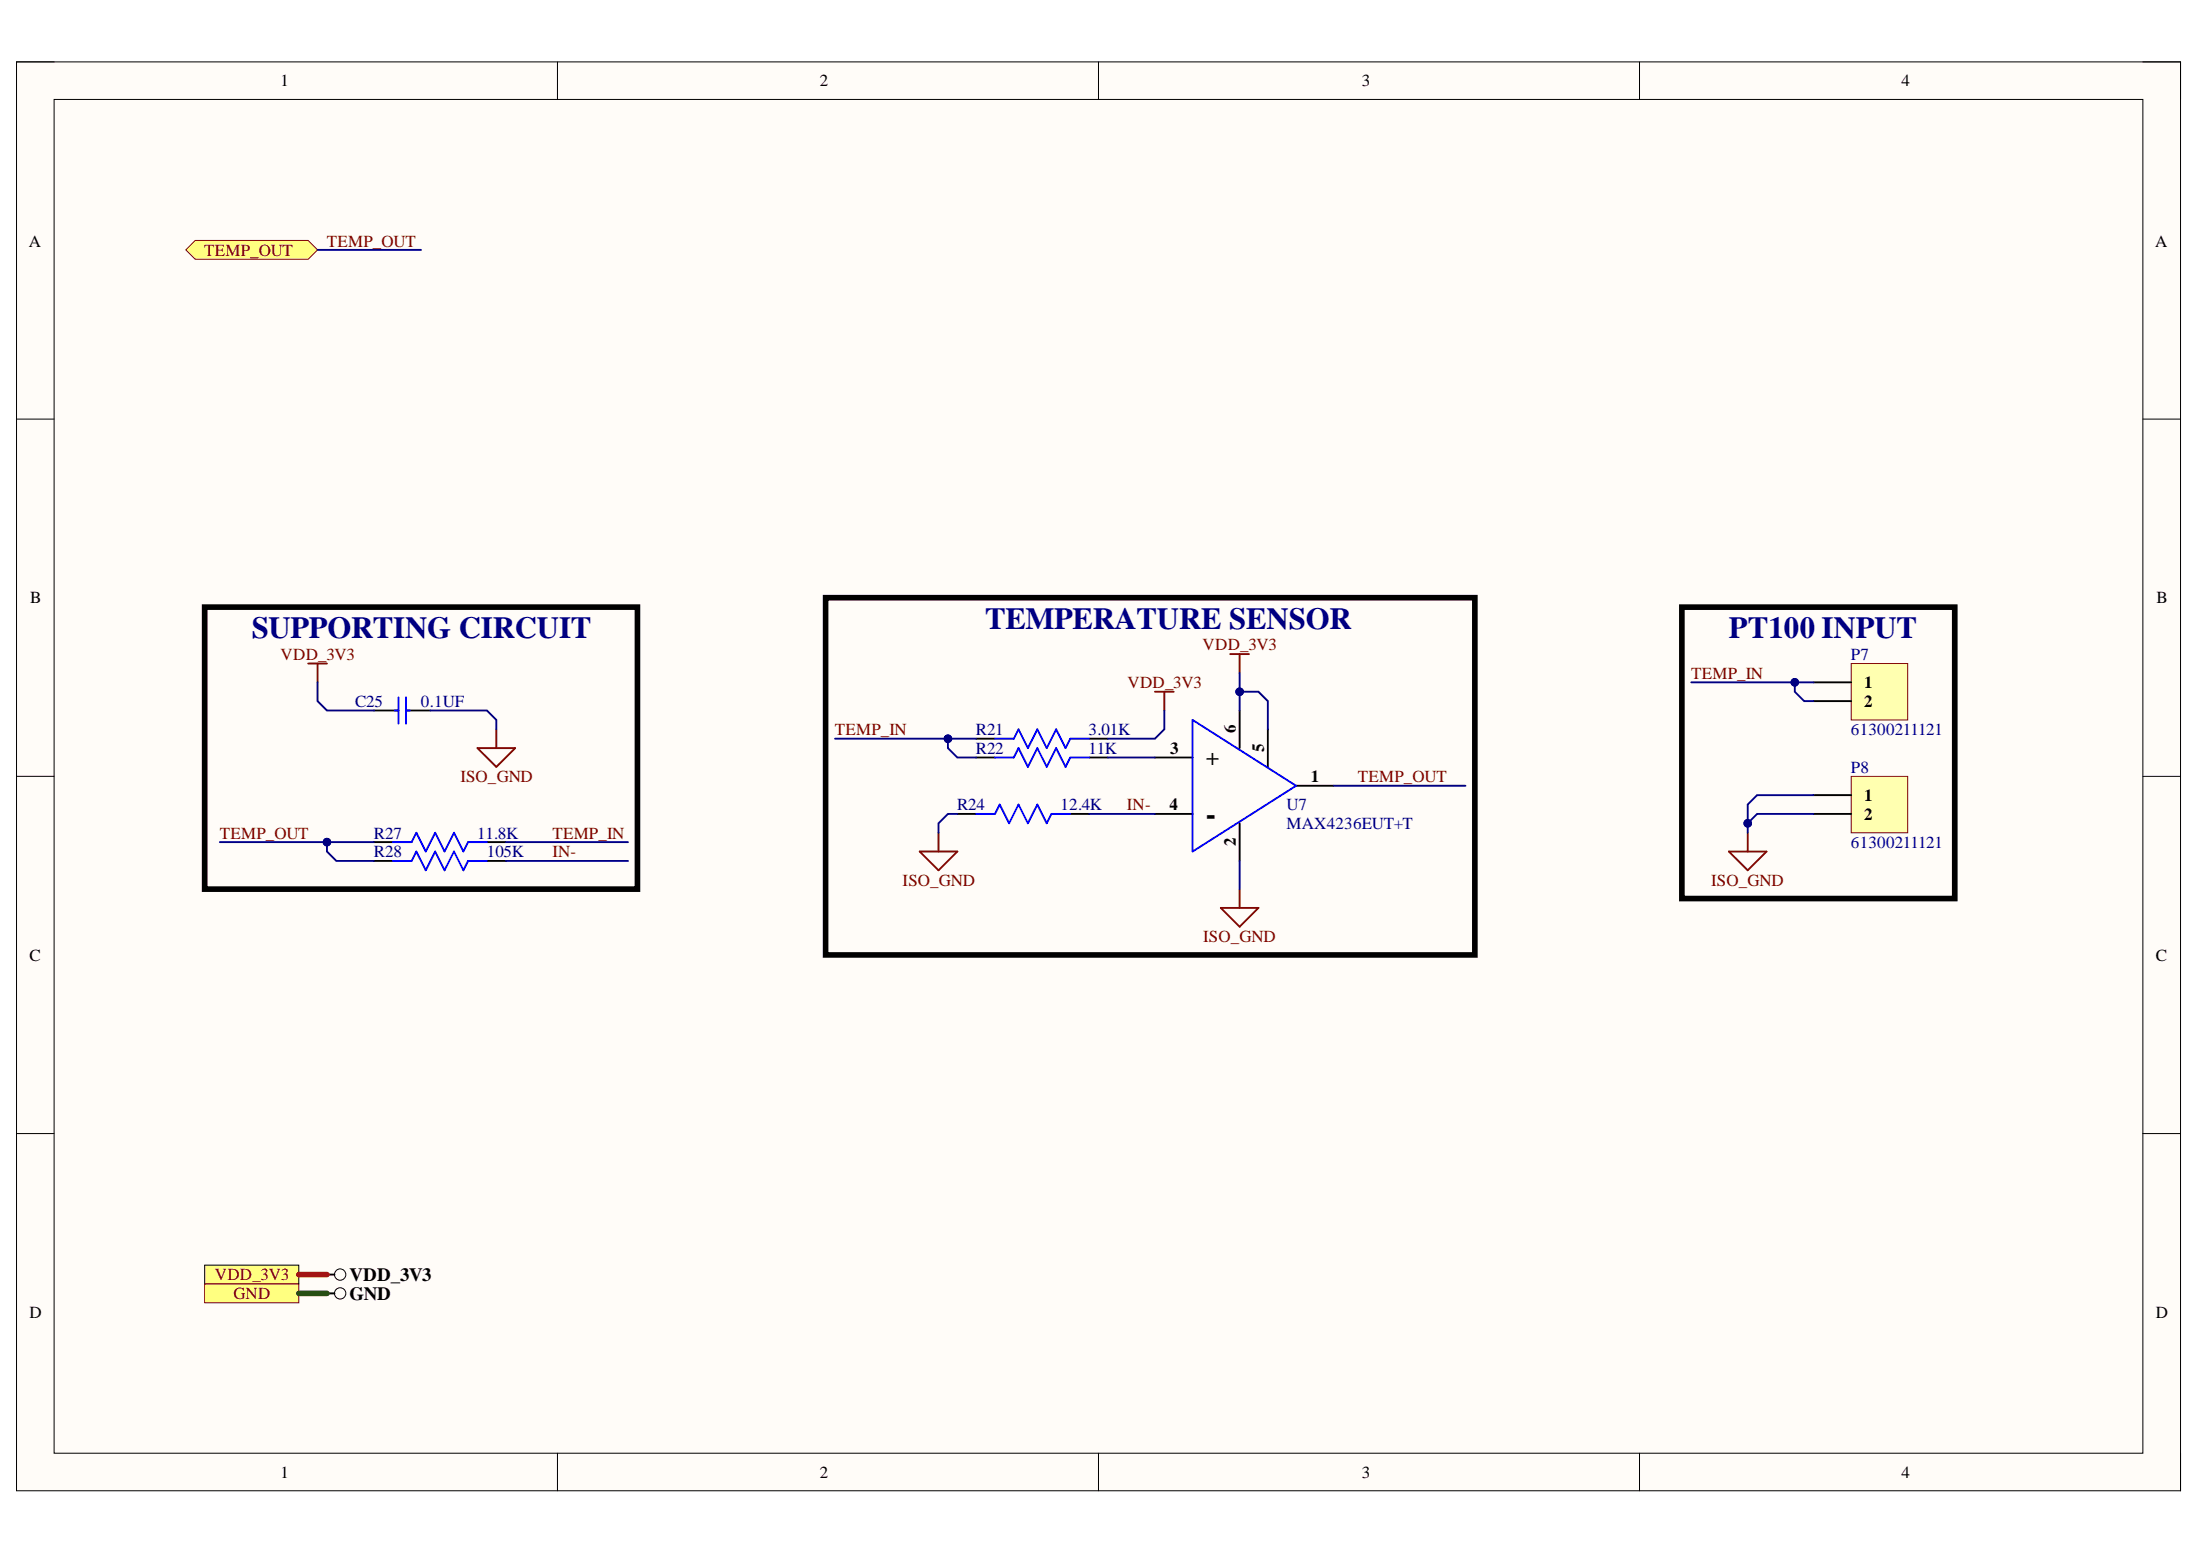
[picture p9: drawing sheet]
<svg xmlns="http://www.w3.org/2000/svg" width="297mm" height="210mm" viewBox="0 0 297 210" stroke-linecap="round" stroke-linejoin="round" font-family="sans-serif">
<path d="M2.2 8.4h292.2v192.8h-292.2z" fill-rule="evenodd" fill="#fffcf8"/>
<path d="M2.2 8.4h292.2v192.8h-292.2z" fill="none" stroke="#000" stroke-width=".14"/>
<path d="M7.3 13.4h282v182.8h-282z" fill-rule="evenodd" fill="#fffcf8"/>
<g fill="none" stroke="#000" stroke-width=".14">
<path d="M2.2 8.3h5.1M7.3 13.4h282v182.8h-282zM75.3 8.3v5.1M148.3 8.3v5.1M221.4 8.4v5M289.3 8.4h5.1v5M2.2 56.6h5.1M289.3 56.6h5.1M2.2 104.8h5.1M289.3 104.8h5.1M2.2 153h5.1M289.3 153h5.1"/>
<path d="M75.3 196.2v5M148.3 196.2v5M221.4 196.2v5M294.4 196.2v5"/>
</g>
<path d="M249.9 89.6h7.7v7.6h-7.7z" fill-rule="evenodd" fill="#ffffb0"/>
<path d="M249.9 89.6h7.7v7.6h-7.7z" fill="none" stroke="#800000" stroke-width=".14"/>
<path d="M244.9 92.1h5M244.9 94.6h5" fill="none" stroke="#000" stroke-width=".25"/>
<path d="M249.9 104.8h7.7v7.6h-7.7z" fill-rule="evenodd" fill="#ffffb0"/>
<path d="M249.9 104.8h7.7v7.6h-7.7z" fill="none" stroke="#800000" stroke-width=".14"/>
<path d="M244.9 107.3h5M244.9 109.9h5" fill="none" stroke="#000" stroke-width=".25"/>
<path d="M155.9 93.4h2.6M157.2 93.4v2.5M166.1 88.3h2.5M167.4 88.3v2.5" fill="none" stroke="#800000" stroke-width=".25"/>
<path d="M27.6 170.8h12.7v2.5h-12.7z" fill-rule="evenodd" fill="#ffff80"/>
<g fill="none" stroke="#000" stroke-width=".14">
<path d="M27.6 170.8h12.7v2.5h-12.7z"/>
<circle cx="45.9" cy="172.1" r=".76"/>
</g>
<path d="M44.1 172.1h1.1" fill="none" stroke="#000" stroke-width=".25"/>
<path d="M27.6 173.3h12.7v2.6h-12.7z" fill-rule="evenodd" fill="#ffff80"/>
<path d="M27.6 173.3h12.7v2.6h-12.7z" fill="none" stroke="#800000" stroke-width=".14"/>
<circle cx="45.9" cy="174.6" r=".76" fill="none" stroke="#000" stroke-width=".14"/>
<g fill="none" stroke="#000" stroke-width=".25">
<path d="M131.8 99.7h2.5M147 99.7h2.6M167.4 95.9v5.1M171.2 98.4v5.1M129.3 109.9h2.5M131.8 102.3h2.5M144.5 109.9h2.5M147 102.3h2.6M155.9 102.3h5.1M155.9 109.9h5.1M167.4 111.1v5.1M175 106.1h5.1"/>
<path d="M44.1 174.6h1.1"/>
</g>
<path d="M134.3 99.7h2.6l.6-1.3 1.3 2.6 1.3-2.6 1.2 2.6 1.3-2.6 1.3 2.6 .6-1.3h2.5M161 97.2l14 8.9-14 8.8zM131.8 109.9h2.5l.7-1.3 1.2 2.5 1.3-2.5 1.3 2.5 1.3-2.5 1.2 2.5 .7-1.2h2.5M134.3 102.3h2.6l.6-1.3 1.3 2.5 1.3-2.5 1.2 2.5 1.3-2.5 1.3 2.5 .6-1.2h2.5" fill="none" stroke="#00f" stroke-width=".25"/>
<path d="M26.4 32.5h15.2l1.3 1.2-1.3 1.3h-15.2l-1.3-1.3z" fill-rule="evenodd" fill="#ffff80"/>
<path d="M26.4 32.5h15.2l1.3 1.2-1.3 1.3h-15.2l-1.3-1.3z" fill="none" stroke="#800000" stroke-width=".14"/>
<path d="M41.6 89.6h2.5M42.9 89.6v2.5M67 98.4v2.6M64.5 101h5.1l-2.6 2.5zM124.2 114.9h5.1l-2.6 2.6zM126.7 112.4v2.5M233.4 114.9h5.1l-2.5 2.6zM236 112.4v2.5M164.8 122.6h5.1l-2.5 2.5zM167.4 120v2.6" fill="none" stroke="#800000" stroke-width=".25"/>
<path d="M50.5 95.9h3.3M54.8 95.9h3.3M50.5 113.7h2.5M50.5 116.2h2.5M65.7 113.7h2.6M65.7 116.2h2.6" fill="none" stroke="#000" stroke-width=".25"/>
<path d="M53.3 95.9h.5M53.8 94.1v3.6M54.8 94.1v3.6M54.8 95.9h.5M53 113.7h2.6l.6-1.3 1.3 2.5 1.3-2.5 1.2 2.5 1.3-2.5 1.3 2.5 .6-1.2h2.5M53 116.2h2.6l.6-1.3 1.3 2.6 1.3-2.6 1.2 2.6 1.3-2.6 1.3 2.6 .6-1.3h2.5" fill="none" stroke="#00f" stroke-width=".25"/>
<path d="M27.6 82h58.5v38h-58.5zM111.5 80.7h87.6v48.2h-87.6zM227.1 82h36.8v39.3h-36.8z" fill="none" stroke="#000" stroke-width=".76"/>
<path d="M29.7 113.7h14.4" fill="none" stroke="#000080" stroke-width=".25"/>
<circle cx="44.1" cy="113.7" r=".51" fill="#000080"/>
<circle cx="44.1" cy="113.7" r=".51" fill="none" stroke="#000080" stroke-width=".14"/>
<path d="M40.3 174.6h3.8" fill="none" stroke="#274e13" stroke-width=".76"/>
<path d="M40.3 172.1h3.8" fill="none" stroke="#f00" stroke-width=".76"/>
<path d="M42.9 33.7h13.9M42.9 92.1v2.5l1.2 1.3h6.4M50.5 113.7h-6.4v1.2l1.3 1.3h5.1" fill="none" stroke="#000080" stroke-width=".25"/>
<circle cx="44.1" cy="113.7" r=".51" fill="#000080"/>
<circle cx="44.1" cy="113.7" r=".51" fill="none" stroke="#000080" stroke-width=".14"/>
<path d="M58.1 95.9h7.6l1.3 1.3v1.2M128 99.7v1.3l1.3 1.3h2.5M68.3 116.2h16.5M68.3 113.7h16.5M129.3 109.9h-1.3l-1.3 1.2v1.3" fill="none" stroke="#000080" stroke-width=".25"/>
<circle cx="128" cy="99.7" r=".51" fill="#000080"/>
<circle cx="128" cy="99.7" r=".51" fill="none" stroke="#000080" stroke-width=".14"/>
<path d="M157.2 95.9v2.5l-1.3 1.3h-6.3M167.4 93.4h2.5l1.3 1.2v3.8M147 109.9h8.9M149.6 102.3h6.3" fill="none" stroke="#000080" stroke-width=".25"/>
<circle cx="167.4" cy="93.4" r=".51" fill="#000080"/>
<circle cx="167.4" cy="93.4" r=".51" fill="none" stroke="#000080" stroke-width=".14"/>
<path d="M228.4 92.1h16.5M180.1 106.1h17.8" fill="none" stroke="#000080" stroke-width=".25"/>
<circle cx="242.3" cy="92.1" r=".51" fill="#000080"/>
<circle cx="242.3" cy="92.1" r=".51" fill="none" stroke="#000080" stroke-width=".14"/>
<path d="M244.9 109.9h-7.7l-1.2 1.2v1.3" fill="none" stroke="#000080" stroke-width=".25"/>
<circle cx="236" cy="111.1" r=".51" fill="#000080"/>
<circle cx="236" cy="111.1" r=".51" fill="none" stroke="#000080" stroke-width=".14"/>
<path d="M244.9 107.3h-7.7l-1.2 1.3v2.5" fill="none" stroke="#000080" stroke-width=".25"/>
<circle cx="236" cy="111.1" r=".51" fill="#000080"/>
<circle cx="236" cy="111.1" r=".51" fill="none" stroke="#000080" stroke-width=".14"/>
<path d="M242.3 92.1v1.3l1.3 1.2h1.3" fill="none" stroke="#000080" stroke-width=".25"/>
<circle cx="242.3" cy="92.1" r=".51" fill="#000080"/>
<circle cx="242.3" cy="92.1" r=".51" fill="none" stroke="#000080" stroke-width=".14"/>
<path d="M167.4 90.8v5.1M167.4 116.2v3.8" fill="none" stroke="#000080" stroke-width=".25"/>
<circle cx="167.4" cy="93.4" r=".51" fill="#000080"/>
<circle cx="167.4" cy="93.4" r=".51" fill="none" stroke="#000080" stroke-width=".14"/>
<path d="M112.7 99.7h19.1" fill="none" stroke="#000080" stroke-width=".25"/>
<circle cx="128" cy="99.7" r=".51" fill="#000080"/>
<circle cx="128" cy="99.7" r=".51" fill="none" stroke="#000080" stroke-width=".14"/>
<g font-size="4.1" fill="#000080">
<text x="34" y="86.2">SUPPORTING CIRCUIT</text>
<text x="133" y="84.9">TEMPERATURE SENSOR</text>
<text x="233.4" y="86.2">PT100 INPUT</text>
</g>
<text font-size="4.1" x="162.8" y="111.3">-</text>
<text font-size="3.2" x="162.8" y="103.3">+</text>
<g font-size="2.5">
<text x="47.2" y="172.9">VDD_3V3</text>
<text x="47.2" y="175.5">GND</text>
</g>
<g font-size="2.3">
<text x="37.9" y="11.7">1</text>
<text x="110.7" y="11.7">2</text>
<text x="183.9" y="11.7">3</text>
<text x="256.8" y="11.7">4</text>
<text x="3.9" y="33.3">A</text>
<text x="291" y="33.3">A</text>
<text x="4.1" y="81.4">B</text>
<text x="291.2" y="81.4">B</text>
<text x="251.7" y="92.9">1</text>
<text x="251.7" y="95.5">2</text>
<text x="158" y="101.8">3</text>
<text x="166.9" y="98.9" transform="rotate(-90 166.9 98.9)">6</text>
<text x="170.7" y="101.5" transform="rotate(-90 170.7 101.5)">5</text>
<text x="177" y="105.6">1</text>
<text x="157.9" y="109.4">4</text>
<text x="251.7" y="108.1">1</text>
<text x="251.7" y="110.7">2</text>
<text x="166.9" y="114.2" transform="rotate(-90 166.9 114.2)">2</text>
<text x="4" y="129.7">C</text>
<text x="291.1" y="129.7">C</text>
<text x="4" y="177.9">D</text>
<text x="291.1" y="177.9">D</text>
<text x="37.9" y="199.5">1</text>
<text x="110.7" y="199.5">2</text>
<text x="183.9" y="199.5">3</text>
<text x="256.8" y="199.5">4</text>
</g>
<g font-size="2.3" fill="#800000">
<text x="27.6" y="34.6">TEMP_OUT</text>
<text x="44.1" y="33.3">TEMP_OUT</text>
<text x="37.9" y="89.1">VDD_3V3</text>
<text x="162.4" y="87.8">VDD_3V3</text>
<text x="152.2" y="92.9">VDD_3V3</text>
<text x="228.3" y="91.7">TEMP_IN</text>
<text x="112.7" y="99.3">TEMP_IN</text>
<text x="62.2" y="105.6">ISO_GND</text>
<text x="183.3" y="105.6">TEMP_OUT</text>
<text x="29.7" y="113.2">TEMP_OUT</text>
<text x="74.6" y="113.2">TEMP_IN</text>
<text x="152.1" y="109.4">IN-</text>
<text x="74.6" y="115.7">IN-</text>
<text x="121.9" y="119.5">ISO_GND</text>
<text x="231" y="119.5">ISO_GND</text>
<text x="162.5" y="127.1">ISO_GND</text>
<text x="29" y="172.8">VDD_3V3</text>
<text x="31.5" y="175.4">GND</text>
</g>
<g font-size="2.3" fill="#000080">
<text x="249.9" y="89.1">P7</text>
<text x="48" y="95.5">C25</text>
<text x="56.8" y="95.5">0.1UF</text>
<text x="131.8" y="99.3">R21</text>
<text x="131.8" y="101.8">R22</text>
<text x="147" y="99.3">3.01K</text>
<text x="147" y="101.8">11K</text>
<text x="249.9" y="99.3">61300211121</text>
<text x="249.9" y="104.3">P8</text>
<text x="50.5" y="113.2">R27</text>
<text x="64.4" y="113.2">11.8K</text>
<text x="129.2" y="109.4">R24</text>
<text x="143.2" y="109.4">12.4K</text>
<text x="173.7" y="109.4">U7</text>
<text x="173.7" y="111.9">MAX4236EUT+T</text>
<text x="50.5" y="115.7">R28</text>
<text x="65.7" y="115.7">105K</text>
<text x="249.9" y="114.5">61300211121</text>
</g>
</svg>
